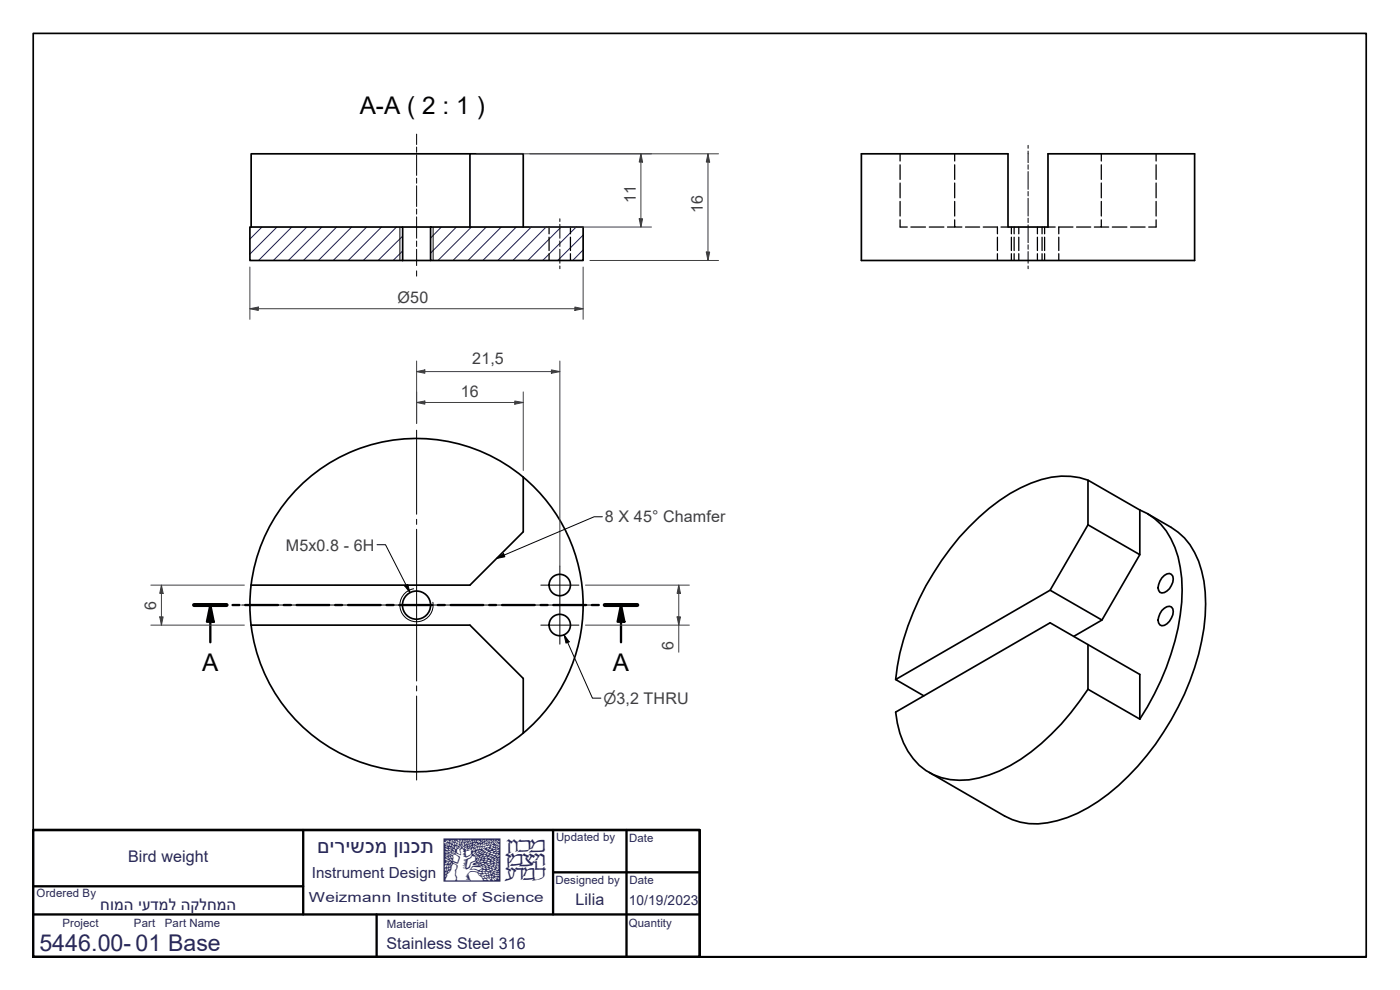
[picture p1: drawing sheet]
<svg xmlns="http://www.w3.org/2000/svg" width="420mm" height="297mm" viewBox="0 0 420 297" stroke-linecap="round" stroke-linejoin="round" font-family="sans-serif">
<!-- layer: Hatch -->
<g fill="none" stroke="#1e1e47" stroke-width=".3">
<path d="M78.6 68.1l-3.6 3.6M83.1 68.1l-8.1 8.1M87.6 68.1l-10 10.1M92.1 68.1l-10.1 10.1M96.6 68.1l-10 10.1M101 68.1l-9.9 10.1M105.5 68.1l-9.9 10.1M110 68.1l-10 10.1M114.5 68.1l-10 10.1M119 68.1l-10 10.1M120.8 75.3l-2.8 2.9M120.8 70.9l-7.3 7.3"/>
<path d="M132.5 68.1l-3.3 3.3M137 68.1l-7.8 7.8M141.5 68.1l-10.1 10.1M145.9 68.1l-9.9 10.1M150.4 68.1l-9.9 10.1M154.9 68.1l-10 10.1M159.4 68.1l-10 10.1M163.9 68.1l-10 10.1M168.4 68.1l-10 10.1M172.9 68.1l-10 10.1M175 75l-3.1 3.2M175 70.5l-7.6 7.7"/>
</g>
<!-- layer: Threads(WISID) -->
<path d="M120 68.1v10.1M130 68.1v10.1M124.1 176.7a5 5 0 0 0-4 5.7 5 5 0 0 0 5.8 4.1 5 5 0 0 0 4-5.8" fill="none" stroke="#000" stroke-width=".3"/>
<!-- layer: Visible Edges(WISID) -->
<g fill="none" stroke="#000" stroke-width=".51">
<path d="M141 46.2h-65.6v21.9M258.5 46.2h44v21.9h12v-21.9h44v32h-100zM75 68.1h45.8v10.1h-45.8zM120.8 78.2h8.4M120.8 68.1h8.4M129.2 68.1h45.8v10.1h-45.8zM141 68.1v-21.9h16v21.9M157 143.1v16.5l-16 16h-65.6M326.5 157.5l15.6 8.9-11.4 19.6-15.5-8.9zM326.5 144.1a23.3 23.3 0 0 0-17.1 .9 60.1 60.1 0 0 0-24.2 19.6 79.6 79.6 0 0 0-16.4 39.3M342.1 153l-15.6-8.9v13.4M342.1 153a18.5 18.5 0 0 1 10.5 11.3 40.1 40.1 0 0 1 1.6 20.2 78.2 78.2 0 0 1-12.1 31.3"/>
<path d="M342.1 153v13.4M344.4 154.2l7.1 4a20.1 20.1 0 0 1 9.1 13 52.6 52.6 0 0 1-2.1 29.1 79.9 79.9 0 0 1-28.9 40.2 34.2 34.2 0 0 1-20.8 6.6l-2.6-.4-2.4-.8-2.3-1.1-22.6-13M315.2 177.1l-46.4 26.8 8.4 4.9M349.4 172.6l1.6-.5a1.8 1.8 0 0 1 1 2.6 4.2 4.2 0 0 1-3.3 3.2 1.74 1.74 0 0 1-1-2.5l1-2zM75.4 187.6h65.6l16 16v16.3M326.5 193.4v13.4M330.7 186l-8.4 4.9M348.7 183.2a2.4 2.4 0 0 1 2.8-1.1 2.71 2.71 0 0 1 0 3.4 3.5 3.5 0 0 1-2.8 2.3 1.83 1.83 0 0 1-1-2.6zM326.5 206.8a70.6 70.6 0 0 1-23.4 22.9 29.6 29.6 0 0 1-17.9 4.2 17.6 17.6 0 0 1-14.1-11l-1-2.9-1.3-6.3 46.4-26.8 26.9 15.5v13.4M326.5 206.8l15.6 9"/>
<circle cx="168" cy="175.5" r="3.2"/>
<circle cx="125" cy="181.6" r="4.2"/>
<circle cx="125" cy="181.6" r="50"/>
<circle cx="168" cy="187.5" r="3.2"/>
</g>
<!-- layer: Hidden Edges(WISID) -->
<g fill="none" stroke="#000" stroke-width=".38">
<path d="M270.1 46.2v2.1M270.1 49.5v4.3M270.1 54.9v4.5M286.5 46.2v2.1M286.5 49.5v4.3M286.5 54.9v4.5M330.5 46.2v2.1M330.5 49.5v4.3M330.5 54.9v4.5M347 46.2v2.1M347 49.5v4.3M347 54.9v4.5"/>
<path d="M164.8 68.1v2.1M164.8 71.2v4M164.8 76.1v2.1M171.2 68.1v2.1M171.2 71.2v4M171.2 76.1v2.1M270.1 66v2.1h2.2M270.1 60.4v4.4M273.4 68.1h4.3M278.9 68.1h4.4M284.4 68.1h2.1M286.5 66v2.1h2.2"/>
<path d="M286.5 60.4v4.4M289.8 68.1h4.2M295.1 68.1h4.2v2.1M299.3 71.2v4M299.3 76.1v2.1M300.4 68.1h2.1M303.5 68.1v2.1M303.5 71.2v4M303.5 76.1v2.1M304.4 68.1v2.1M304.4 71.2v4M304.4 76.1v2.1"/>
<path d="M305.8 68.1v2.1M305.8 71.2v4M305.8 76.1v2.1M311.3 68.1v2.1M311.3 71.2v4M311.3 76.1v2.1M312.7 68.1v2.1M312.7 71.2v4M312.7 76.1v2.1M313.5 68.1v2.1M313.5 71.2v4M313.5 76.1v2.1"/>
<path d="M314.5 68.1h2.2M317.8 71.2v4M317.8 76.1v2.1M322 68.1h-4.2v2.1M323.1 68.1h4.2M330.5 66v2.1h-2.1M330.5 60.4v4.4M330.5 68.1h2.2M333.8 68.1h4.4M339.3 68.1h4.4M347 66v2.1h-2.3M347 60.4v4.4"/>
</g>
<!-- layer: Section View Lines(WISID) -->
<g fill="none" stroke="#000" stroke-width=".7">
<path d="M58.2 181.5h9.8M63.1 181.5l1 5h-2zM63.1 181.5v11.2M69.8 181.5h2.1M73.6 181.5h9.8M85.2 181.5h2.1M89 181.5h9.9M100.6 181.5h2.1M104.5 181.5h9.7M116 181.5h2.1M119.8 181.5h9.9M131.4 181.5h2.1"/>
<path d="M135.3 181.5h9.7M146.8 181.5h2.1M150.7 181.5h9.8M162.2 181.5h2.1M166.1 181.5h9.8M177.6 181.5h2.1M181.5 181.5h9.8M186.4 181.5l1 5h-2zM186.4 181.5v11.2"/>
</g>
<path d="M58.2 181.5h9.8M181.5 181.5h9.8" fill="none" stroke="#000" stroke-width="1.2"/>
<path d="M63.1 181.5l1 5h-2zM186.4 181.5l1 5h-2z" fill="#000"/>
<!-- layer: Sketch Geometry(WISID) -->
<path d="M10 287.1v-277.1h400v277.1h-400h400" fill="none" stroke="#000" stroke-width=".51"/>
<path d="M10 249h200v38.1M10 249h200v38.1h-200zM91 249v25.4M166 249v25.4M188 249v38.1M10 265.9h81M10 274.4h200M113 274.4v12.7M166 261.7h44" fill="none" stroke="#000" stroke-width=".7"/>
<!-- layer: Dimensions(WISID) -->
<path d="M172.5 92.6h2.5" fill="none" stroke="#3f3f3f" stroke-width=".3"/>
<path d="M172.5 92.1l2.5 .5-2.5 .5z" fill="#3f3f3f"/>
<path d="M75 92.6h2.5M172.5 92.1l2.5 .5-2.5 .5z" fill="none" stroke="#3f3f3f" stroke-width=".3"/>
<path d="M75 92.6l2.5-.5v1z" fill="#3f3f3f"/>
<path d="M212.5 75.6v2.6M75 92.6l2.5-.5v1zM75 80.1v15.7M77.5 92.6h95M175 80.1v15.7" fill="none" stroke="#3f3f3f" stroke-width=".3"/>
<!-- layer: Center Mark(WISID) -->
<path d="M162.3 175.6h11.4M168 169.8v11.5M162.3 187.6h11.4M168 181.8v11.5" fill="none" stroke="#000" stroke-width=".3"/>
<!-- layer: Centerline(WISID) -->
<path d="M168 65.6v.9M168 67.3v4.2M168 72.3v1.7M168 74.8v4.2M168 79.8v.8" fill="none" stroke="#000" stroke-width=".3"/>
<!-- layer: Dimensions(WISID) -->
<path d="M212 75.6h1l-.5 2.6z" fill="#3f3f3f"/>
<path d="M212.5 46.2v2.4M212 75.6h1l-.5 2.6z" fill="none" stroke="#3f3f3f" stroke-width=".3"/>
<path d="M212.5 46.2l.5 2.4h-1z" fill="#3f3f3f"/>
<path d="M143 46.2h72.6M212.5 46.2l.5 2.4h-1zM212.5 48.6v27M177 78.2h38.6M192.3 65.6v2.5" fill="none" stroke="#3f3f3f" stroke-width=".3"/>
<path d="M191.8 65.6h1l-.5 2.5z" fill="#3f3f3f"/>
<path d="M192.3 46.2v2.4M191.8 65.6h1l-.5 2.5z" fill="none" stroke="#3f3f3f" stroke-width=".3"/>
<path d="M192.3 46.2l.5 2.4h-1z" fill="#3f3f3f"/>
<path d="M159 46.2h36.5M192.3 46.2l.5 2.4h-1zM192.3 48.6v17M159 68.1h8.9M168.1 68.1h27.4M203.7 185.1v2.5" fill="none" stroke="#3f3f3f" stroke-width=".3"/>
<!-- layer: Centerline(WISID) -->
<g fill="none" stroke="#000" stroke-width=".3">
<path d="M125 40.2v3.2M125 44.1v1.6M125 46.5v6.1M125 53.5v1.5M125 55.7v6.3M308.5 43.6v.9M308.5 45.3v3.5M308.5 49.5v1.3M308.5 51.5v5.3M308.5 57.5v1.3M308.5 59.5v5.3M125 62.7v1.5"/>
<path d="M125 65.1v6.4M125 72.3v1.7M125 74.8v4.9M308.5 65.5v1.3M308.5 67.5v5.3M308.5 73.5v1.3M308.5 75.5v3.5M308.5 79.8v.8M125 81.3v1.6"/>
</g>
<!-- layer: Dimensions(WISID) -->
<path d="M203.2 185.1h1l-.5 2.5z" fill="#3f3f3f"/>
<path d="M203.7 175.6v2.4M203.2 185.1h1l-.5 2.5z" fill="none" stroke="#3f3f3f" stroke-width=".3"/>
<path d="M203.7 175.6l.5 2.4h-1z" fill="#3f3f3f"/>
<path d="M125 111.5h2.5M175.7 175.6h31.2M203.7 175.6l.5 2.4h-1zM203.7 178v7.1M175.7 187.6h31.2M203.7 187.6v8.1" fill="none" stroke="#3f3f3f" stroke-width=".3"/>
<!-- layer: Center Mark(WISID) -->
<path d="M125 129.1v25.2M125 155.8v1.5M125 158.8v45.5M72.5 181.5h25.3M99.3 181.5h1.5M102.2 181.5h45.6M149.3 181.5h1.4M152.3 181.5h25.2M125 205.8v1.5M125 208.8v25.2" fill="none" stroke="#000" stroke-width=".3"/>
<!-- layer: Dimensions(WISID) -->
<path d="M125 111.5l2.5-.5v1z" fill="#3f3f3f"/>
<path d="M125 111.5l2.5-.5v1zM165.5 111.5h2.5" fill="none" stroke="#3f3f3f" stroke-width=".3"/>
<path d="M165.5 111l2.5 .5-2.5 .5z" fill="#3f3f3f"/>
<path d="M125 108.3v18.7M127.5 111.5h38M165.5 111l2.5 .5-2.5 .5zM168 108.3v61.5M48.5 175.6v2.4" fill="none" stroke="#3f3f3f" stroke-width=".3"/>
<!-- layer: Symbols(WISID) -->
<path d="M113.2 163.4h2.5l7.4 14.4M121.5 175.8l.9-.4 .7 2.4zM169.3 190.5l1.5 2.1-.9 .4zM169.3 190.5l8.5 19h2.5" fill="none" stroke="#000" stroke-width=".3"/>
<path d="M121.5 175.8l.9-.4 .7 2.4zM169.3 190.5l1.5 2.1-.9 .4z" fill="#000"/>
<!-- layer: Dimensions(WISID) -->
<path d="M48.5 175.6l.5 2.4h-1.1z" fill="#3f3f3f"/>
<path d="M48.5 175.6l.5 2.4h-1.1zM48.5 185.1v2.5" fill="none" stroke="#3f3f3f" stroke-width=".3"/>
<path d="M47.9 185.1h1.1l-.5 2.5z" fill="#3f3f3f"/>
<path d="M125 120.8h2.5M45.3 175.6h28M48.5 178v7.1M45.3 187.6h28M47.9 185.1h1.1l-.5 2.5z" fill="none" stroke="#3f3f3f" stroke-width=".3"/>
<path d="M125 120.8l2.5-.5v1z" fill="#3f3f3f"/>
<path d="M125 120.8l2.5-.5v1zM154.5 120.8h2.5" fill="none" stroke="#3f3f3f" stroke-width=".3"/>
<path d="M154.5 120.3l2.5 .5-2.5 .5z" fill="#3f3f3f"/>
<path d="M125 117.6v9.4M157 117.6v23.5M127.5 120.8h27M154.5 120.3l2.5 .5-2.5 .5z" fill="none" stroke="#3f3f3f" stroke-width=".3"/>
<!-- layer: Symbols(WISID) -->
<path d="M180.8 155.1h-2.5l-29.3 12.5M149 167.6l2.1-1.5 .4 1z" fill="none" stroke="#000" stroke-width=".3"/>
<path d="M149 167.6l2.1-1.5 .4 1z" fill="#000"/>
<text font-size="13" fill="#262659" x="132.3" y="262.6">zx</text>
<g font-size="7.3">
<text x="107.9" y="34.2">A-A ( 2 : 1 )</text>
<text x="60.6" y="201.5">A</text>
<text x="183.9" y="201.5">A</text>
</g>
<text font-size="7" fill="#262659" x="11.8" y="285.2">5446.00- 01 Base</text>
<text font-size="6.2" fill="#262659" x="95.2" y="256">םירישכמ ןונכת</text>
<g font-size="4.8" fill="#3f3f3f">
<text x="190.8" y="60.9" transform="rotate(-90 190.8 60.9)">11</text>
<text x="210.9" y="64.1" transform="rotate(-90 210.9 64.1)">16</text>
<text x="119.3" y="91">Ø50</text>
<text x="141.7" y="109.3">21,5</text>
<text x="138.3" y="119.2">16</text>
<text x="181.5" y="156.8">8 X 45° Chamfer</text>
<text x="85.8" y="165.2">M5x0.8 - 6H</text>
<text x="46.9" y="182.9" transform="rotate(-90 46.9 182.9)">6</text>
<text x="202.1" y="194.9" transform="rotate(-90 202.1 194.9)">6</text>
</g>
<g font-size="4.8" fill="#262659">
<text x="38.4" y="258.6">Bird weight</text>
<text x="30" y="273">חומה יעדמל הקלחמה</text>
<text x="172.7" y="271.6">Lilia</text>
<text x="116" y="284.6">Stainless Steel 316</text>
</g>
<text font-size="4.6" fill="#3f3f3f" x="181.1" y="211.3">⌀3,2 THRU</text>
<text font-size="4.6" fill="#262659" x="93.5" y="263.3">Instrument Design</text>
<g font-size="4.1" fill="#262659">
<text x="92.7" y="270.7">Weizmann Institute of Science</text>
<text x="188.7" y="271.4">10/19/2023</text>
</g>
<g font-size="3.4" fill="#262659">
<text x="166.9" y="252.3">Updated by</text>
<text x="188.8" y="252.7">Date</text>
<text x="11" y="269.2">Ordered By</text>
<text x="166.7" y="265.2">Designed by</text>
<text x="188.9" y="265.2">Date</text>
<text x="18.8" y="278.1">Project</text>
<text x="40.2" y="278.1">Part</text>
<text x="49.5" y="278.1">Part Name</text>
<text x="116.1" y="278.4">Material</text>
<text x="188.7" y="278.1">Quantity</text>
</g>
</svg>
